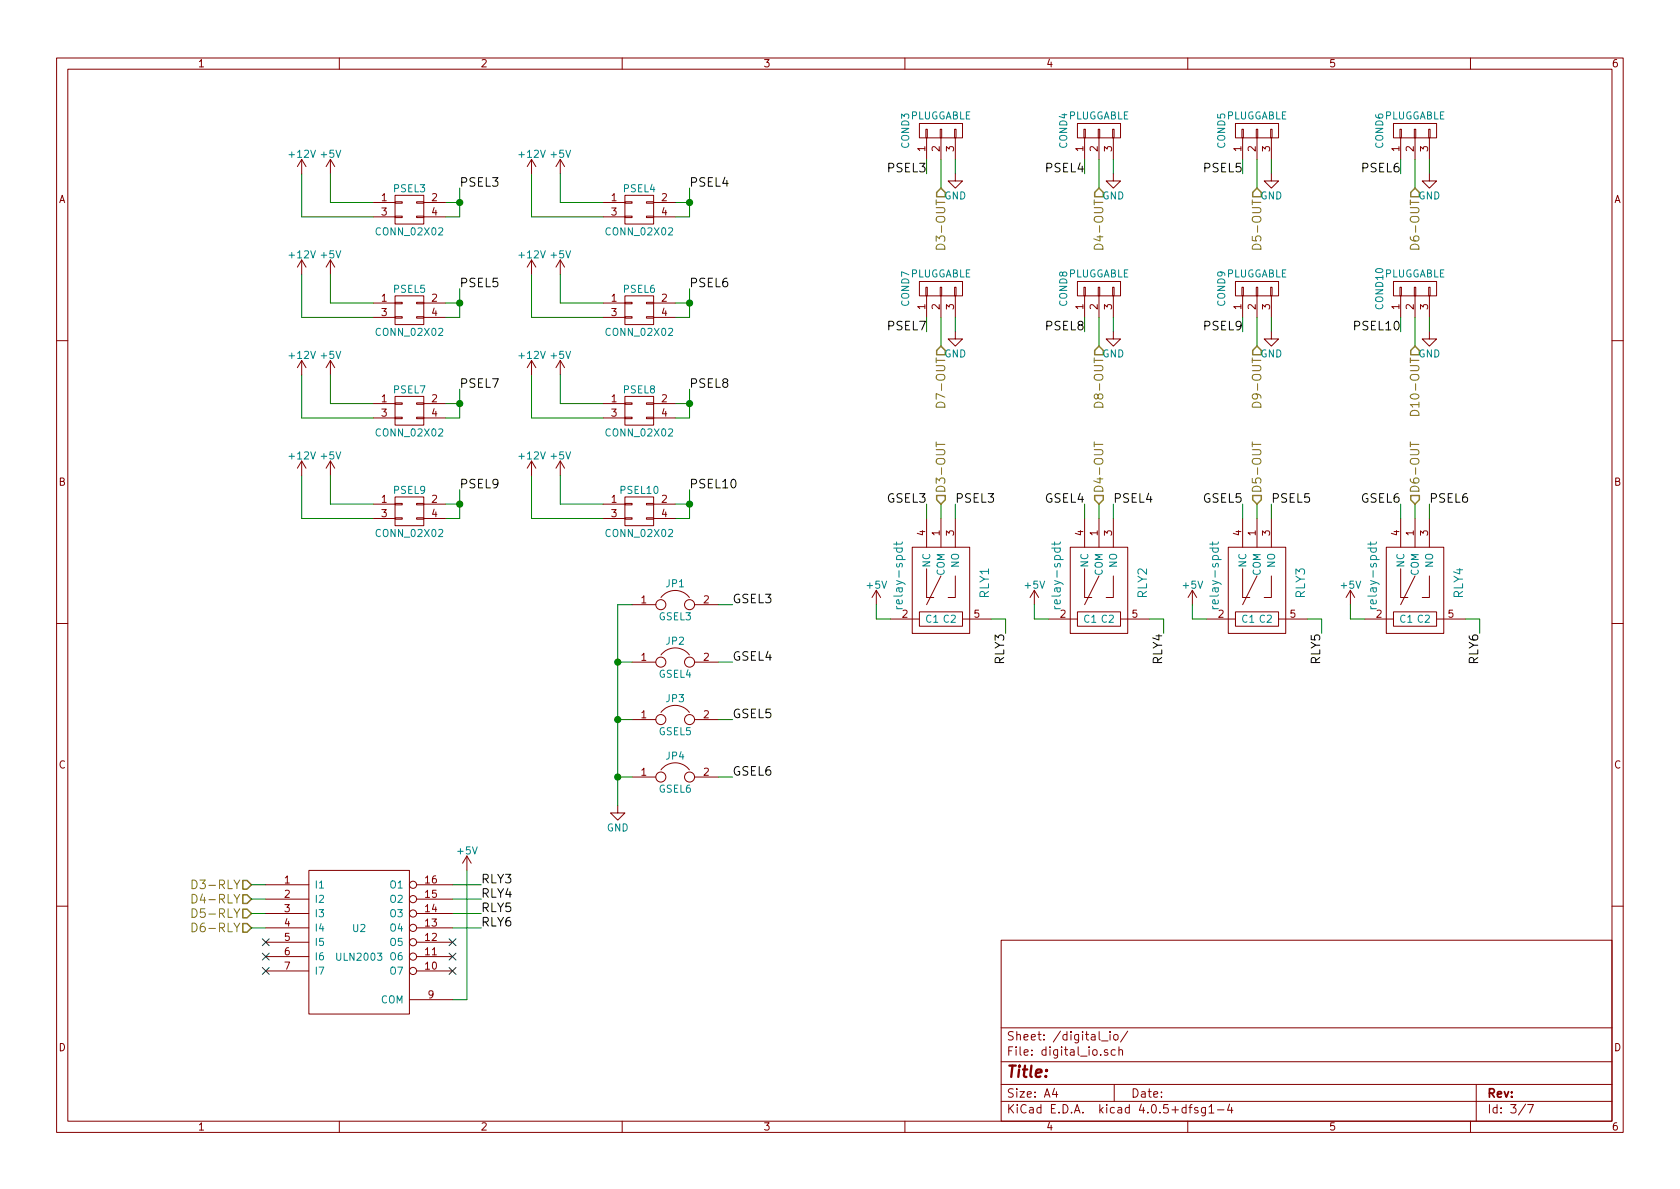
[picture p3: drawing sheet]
EESchema Schematic File Version 2
LIBS:arduino-mini-plug-breakout
EELAYER 25 0
EELAYER END
$Descr A4 11693 8268
encoding utf-8
Sheet 3 7
Title ""
Date ""
Rev ""
Comp ""
Comment1 ""
Comment2 ""
Comment3 ""
Comment4 ""
$EndDescr
$Comp
L CONN_01X03 COND3
U 1 1
P 6550 900
F 0 "COND3" H 6550 1150 50  0000 C CNN
F 1 "PLUGGABLE" V 6650 900 50  0000 C CNN
F 2 "terminal-blocks-3.81mm:Standard_3Way_OffsetHoles" H 6550 900 50  0001 C CNN
F 3 "" H 6550 900 50  0000 C CNN
	1    6550 900 
	0    -1   -1   0   
$EndComp
$Comp
L CONN_01X03 COND4
U 1 1
P 7650 900
F 0 "COND4" H 7650 1150 50  0000 C CNN
F 1 "PLUGGABLE" V 7750 900 50  0000 C CNN
F 2 "terminal-blocks-3.81mm:Standard_3Way_OffsetHoles" H 7650 900 50  0001 C CNN
F 3 "" H 7650 900 50  0000 C CNN
	1    7650 900 
	0    -1   -1   0   
$EndComp
$Comp
L CONN_01X03 COND5
U 1 1
P 8750 900
F 0 "COND5" H 8750 1150 50  0000 C CNN
F 1 "PLUGGABLE" V 8850 900 50  0000 C CNN
F 2 "terminal-blocks-3.81mm:Standard_3Way_OffsetHoles" H 8750 900 50  0001 C CNN
F 3 "" H 8750 900 50  0000 C CNN
	1    8750 900 
	0    -1   -1   0   
$EndComp
$Comp
L CONN_01X03 COND6
U 1 1
P 9850 900
F 0 "COND6" H 9850 1150 50  0000 C CNN
F 1 "PLUGGABLE" V 9950 900 50  0000 C CNN
F 2 "terminal-blocks-3.81mm:Standard_3Way_OffsetHoles" H 9850 900 50  0001 C CNN
F 3 "" H 9850 900 50  0000 C CNN
	1    9850 900 
	0    -1   -1   0   
$EndComp
$Comp
L CONN_01X03 COND7
U 1 1
P 6550 2000
F 0 "COND7" H 6550 2250 50  0000 C CNN
F 1 "PLUGGABLE" V 6650 2000 50  0000 C CNN
F 2 "terminal-blocks-3.81mm:Standard_3Way_OffsetHoles" H 6550 2000 50  0001 C CNN
F 3 "" H 6550 2000 50  0000 C CNN
	1    6550 2000
	0    -1   -1   0   
$EndComp
$Comp
L CONN_01X03 COND8
U 1 1
P 7650 2000
F 0 "COND8" H 7650 2250 50  0000 C CNN
F 1 "PLUGGABLE" V 7750 2000 50  0000 C CNN
F 2 "terminal-blocks-3.81mm:Standard_3Way_OffsetHoles" H 7650 2000 50  0001 C CNN
F 3 "" H 7650 2000 50  0000 C CNN
	1    7650 2000
	0    -1   -1   0   
$EndComp
$Comp
L CONN_01X03 COND9
U 1 1
P 8750 2000
F 0 "COND9" H 8750 2250 50  0000 C CNN
F 1 "PLUGGABLE" V 8850 2000 50  0000 C CNN
F 2 "terminal-blocks-3.81mm:Standard_3Way_OffsetHoles" H 8750 2000 50  0001 C CNN
F 3 "" H 8750 2000 50  0000 C CNN
	1    8750 2000
	0    -1   -1   0   
$EndComp
$Comp
L CONN_01X03 COND10
U 1 1
P 9850 2000
F 0 "COND10" H 9850 2250 50  0000 C CNN
F 1 "PLUGGABLE" V 9950 2000 50  0000 C CNN
F 2 "terminal-blocks-3.81mm:Standard_3Way_OffsetHoles" H 9850 2000 50  0001 C CNN
F 3 "" H 9850 2000 50  0000 C CNN
	1    9850 2000
	0    -1   -1   0   
$EndComp
Text HLabel 6550 1300 3    60   Input ~ 0
D3-OUT
Text HLabel 7650 1300 3    60   Input ~ 0
D4-OUT
Text HLabel 8750 1300 3    60   Input ~ 0
D5-OUT
Text HLabel 9850 1300 3    60   Input ~ 0
D6-OUT
Text HLabel 6550 2400 3    60   Input ~ 0
D7-OUT
Text HLabel 7650 2400 3    60   Input ~ 0
D8-OUT
Text HLabel 8750 2400 3    60   Input ~ 0
D9-OUT
Text HLabel 9850 2400 3    60   Input ~ 0
D10-OUT
$Comp
L relay-spdt RLY1
U 1 1
P 6550 4200
F 0 "RLY1" H 6700 3900 60  0000 C CNN
F 1 "relay-spdt" H 6750 4500 60  0000 C CNN
F 2 "Relays_THT:Relay_SPDT_SANYOU_SRD_Series_Form_C" H 6550 4200 60  0001 C CNN
F 3 "" H 6550 4200 60  0000 C CNN
	1    6550 4200
	0    -1   -1   0   
$EndComp
$Comp
L relay-spdt RLY2
U 1 1
P 7650 4200
F 0 "RLY2" H 7800 3900 60  0000 C CNN
F 1 "relay-spdt" H 7850 4500 60  0000 C CNN
F 2 "Relays_THT:Relay_SPDT_SANYOU_SRD_Series_Form_C" H 7650 4200 60  0001 C CNN
F 3 "" H 7650 4200 60  0000 C CNN
	1    7650 4200
	0    -1   -1   0   
$EndComp
$Comp
L relay-spdt RLY3
U 1 1
P 8750 4200
F 0 "RLY3" H 8900 3900 60  0000 C CNN
F 1 "relay-spdt" H 8950 4500 60  0000 C CNN
F 2 "Relays_THT:Relay_SPDT_SANYOU_SRD_Series_Form_C" H 8750 4200 60  0001 C CNN
F 3 "" H 8750 4200 60  0000 C CNN
	1    8750 4200
	0    -1   -1   0   
$EndComp
$Comp
L relay-spdt RLY4
U 1 1
P 9850 4200
F 0 "RLY4" H 10000 3900 60  0000 C CNN
F 1 "relay-spdt" H 10050 4500 60  0000 C CNN
F 2 "Relays_THT:Relay_SPDT_SANYOU_SRD_Series_Form_C" H 9850 4200 60  0001 C CNN
F 3 "" H 9850 4200 60  0000 C CNN
	1    9850 4200
	0    -1   -1   0   
$EndComp
$Comp
L +5V #PWR05
U 1 1
P 9400 4200
F 0 "#PWR05" H 9400 4050 50  0001 C CNN
F 1 "+5V" H 9400 4340 50  0000 C CNN
F 2 "" H 9400 4200 50  0000 C CNN
F 3 "" H 9400 4200 50  0000 C CNN
	1    9400 4200
	1    0    0    -1  
$EndComp
$Comp
L +5V #PWR06
U 1 1
P 8300 4200
F 0 "#PWR06" H 8300 4050 50  0001 C CNN
F 1 "+5V" H 8300 4340 50  0000 C CNN
F 2 "" H 8300 4200 50  0000 C CNN
F 3 "" H 8300 4200 50  0000 C CNN
	1    8300 4200
	1    0    0    -1  
$EndComp
$Comp
L +5V #PWR07
U 1 1
P 7200 4200
F 0 "#PWR07" H 7200 4050 50  0001 C CNN
F 1 "+5V" H 7200 4340 50  0000 C CNN
F 2 "" H 7200 4200 50  0000 C CNN
F 3 "" H 7200 4200 50  0000 C CNN
	1    7200 4200
	1    0    0    -1  
$EndComp
$Comp
L +5V #PWR08
U 1 1
P 6100 4200
F 0 "#PWR08" H 6100 4050 50  0001 C CNN
F 1 "+5V" H 6100 4340 50  0000 C CNN
F 2 "" H 6100 4200 50  0000 C CNN
F 3 "" H 6100 4200 50  0000 C CNN
	1    6100 4200
	1    0    0    -1  
$EndComp
Wire Wire Line
	6550 1300 6550 1100
Wire Wire Line
	7650 1300 7650 1100
Wire Wire Line
	8750 1300 8750 1100
Wire Wire Line
	9850 1300 9850 1100
Wire Wire Line
	6550 2400 6550 2200
Wire Wire Line
	7650 2400 7650 2200
Wire Wire Line
	8750 2400 8750 2200
Wire Wire Line
	9850 2200 9850 2400
Wire Wire Line
	6450 3500 6450 3600
Wire Wire Line
	6550 3500 6550 3600
Wire Wire Line
	6650 3500 6650 3600
Wire Wire Line
	7550 3500 7550 3600
Wire Wire Line
	7650 3600 7650 3500
Wire Wire Line
	7750 3500 7750 3600
Wire Wire Line
	8650 3500 8650 3600
Wire Wire Line
	8750 3600 8750 3500
Wire Wire Line
	8850 3500 8850 3600
Wire Wire Line
	9750 3600 9750 3500
Wire Wire Line
	9850 3500 9850 3600
Wire Wire Line
	9950 3600 9950 3500
Wire Wire Line
	6200 4300 6100 4300
Wire Wire Line
	6100 4300 6100 4200
Wire Wire Line
	7300 4300 7200 4300
Wire Wire Line
	7200 4300 7200 4200
Wire Wire Line
	8400 4300 8300 4300
Wire Wire Line
	8300 4300 8300 4200
Wire Wire Line
	9500 4300 9400 4300
Wire Wire Line
	9400 4300 9400 4200
Text HLabel 1750 6150 0    60   Input ~ 0
D3-RLY
Text HLabel 1750 6250 0    60   Input ~ 0
D4-RLY
Text HLabel 1750 6350 0    60   Input ~ 0
D5-RLY
Text HLabel 1750 6450 0    60   Input ~ 0
D6-RLY
$Comp
L +5V #PWR09
U 1 1
P 3250 6050
F 0 "#PWR09" H 3250 5900 50  0001 C CNN
F 1 "+5V" H 3250 6190 50  0000 C CNN
F 2 "" H 3250 6050 50  0000 C CNN
F 3 "" H 3250 6050 50  0000 C CNN
	1    3250 6050
	1    0    0    -1  
$EndComp
Wire Wire Line
	3250 6050 3250 6950
Wire Wire Line
	3250 6950 3150 6950
Wire Wire Line
	3150 6150 3350 6150
Wire Wire Line
	3150 6250 3350 6250
Wire Wire Line
	3150 6350 3350 6350
Wire Wire Line
	3150 6450 3350 6450
Wire Wire Line
	1850 6150 1750 6150
Wire Wire Line
	1850 6250 1750 6250
Wire Wire Line
	1850 6350 1750 6350
Wire Wire Line
	1850 6450 1750 6450
Wire Wire Line
	6900 4300 7000 4300
Wire Wire Line
	7000 4300 7000 4400
Wire Wire Line
	8000 4300 8100 4300
Wire Wire Line
	8100 4300 8100 4400
Wire Wire Line
	9100 4300 9200 4300
Wire Wire Line
	9200 4300 9200 4400
Wire Wire Line
	10200 4300 10300 4300
Wire Wire Line
	10300 4300 10300 4400
Text Label 3350 6150 0    60   ~ 0
RLY3
Text Label 3350 6250 0    60   ~ 0
RLY4
Text Label 3350 6350 0    60   ~ 0
RLY5
Text Label 3350 6450 0    60   ~ 0
RLY6
Text Label 7000 4400 3    60   ~ 0
RLY3
Text Label 8100 4400 3    60   ~ 0
RLY4
Text Label 9200 4400 3    60   ~ 0
RLY5
Text Label 10300 4400 3    60   ~ 0
RLY6
Text HLabel 6550 3500 1    60   Input ~ 0
D3-OUT
Text HLabel 7650 3500 1    60   Input ~ 0
D4-OUT
Text HLabel 8750 3500 1    60   Input ~ 0
D5-OUT
Text HLabel 9850 3500 1    60   Input ~ 0
D6-OUT
Text Label 6450 1200 2    60   ~ 0
PSEL3
Text Label 7550 1200 2    60   ~ 0
PSEL4
Text Label 8650 1200 2    60   ~ 0
PSEL5
Text Label 9750 1200 2    60   ~ 0
PSEL6
Text Label 6450 2300 2    60   ~ 0
PSEL7
Text Label 7550 2300 2    60   ~ 0
PSEL8
Text Label 9750 2300 2    60   ~ 0
PSEL10
Text Label 8650 2300 2    60   ~ 0
PSEL9
Text Label 6650 3500 0    60   ~ 0
PSEL3
Text Label 7750 3500 0    60   ~ 0
PSEL4
Text Label 8850 3500 0    60   ~ 0
PSEL5
Text Label 9950 3500 0    60   ~ 0
PSEL6
Wire Wire Line
	6650 1100 6650 1200
Wire Wire Line
	7750 1100 7750 1200
Wire Wire Line
	8850 1100 8850 1200
Wire Wire Line
	9950 1100 9950 1200
Wire Wire Line
	6650 2200 6650 2300
Wire Wire Line
	7750 2200 7750 2300
Wire Wire Line
	8850 2200 8850 2300
Wire Wire Line
	9950 2200 9950 2300
Text Label 6450 3500 2    60   ~ 0
GSEL3
Text Label 7550 3500 2    60   ~ 0
GSEL4
Text Label 8650 3500 2    60   ~ 0
GSEL5
Text Label 9750 3500 2    60   ~ 0
GSEL6
Wire Wire Line
	3200 1300 3200 1500
Wire Wire Line
	3200 1400 3100 1400
Wire Wire Line
	3200 1500 3100 1500
Connection ~ 3200 1400
$Comp
L +5V #PWR010
U 1 1
P 2300 1200
F 0 "#PWR010" H 2300 1050 50  0001 C CNN
F 1 "+5V" H 2300 1340 50  0000 C CNN
F 2 "" H 2300 1200 50  0000 C CNN
F 3 "" H 2300 1200 50  0000 C CNN
	1    2300 1200
	1    0    0    -1  
$EndComp
Wire Wire Line
	2300 1200 2300 1400
Wire Wire Line
	2300 1400 2600 1400
Wire Wire Line
	2100 1200 2100 1500
Wire Wire Line
	2100 1500 2600 1500
Text Label 3200 1300 0    60   ~ 0
PSEL3
Wire Wire Line
	3200 2000 3200 2200
Wire Wire Line
	3200 2100 3100 2100
Wire Wire Line
	3200 2200 3100 2200
Connection ~ 3200 2100
$Comp
L +5V #PWR011
U 1 1
P 2300 1900
F 0 "#PWR011" H 2300 1750 50  0001 C CNN
F 1 "+5V" H 2300 2040 50  0000 C CNN
F 2 "" H 2300 1900 50  0000 C CNN
F 3 "" H 2300 1900 50  0000 C CNN
	1    2300 1900
	1    0    0    -1  
$EndComp
Wire Wire Line
	2300 1900 2300 2100
Wire Wire Line
	2300 2100 2600 2100
Wire Wire Line
	2100 1900 2100 2200
Wire Wire Line
	2100 2200 2600 2200
Text Label 3200 2000 0    60   ~ 0
PSEL5
Wire Wire Line
	3200 2700 3200 2900
Wire Wire Line
	3200 2800 3100 2800
Wire Wire Line
	3200 2900 3100 2900
Connection ~ 3200 2800
$Comp
L +5V #PWR012
U 1 1
P 2300 2600
F 0 "#PWR012" H 2300 2450 50  0001 C CNN
F 1 "+5V" H 2300 2740 50  0000 C CNN
F 2 "" H 2300 2600 50  0000 C CNN
F 3 "" H 2300 2600 50  0000 C CNN
	1    2300 2600
	1    0    0    -1  
$EndComp
Wire Wire Line
	2300 2600 2300 2800
Wire Wire Line
	2300 2800 2600 2800
Wire Wire Line
	2100 2600 2100 2900
Wire Wire Line
	2100 2900 2600 2900
Text Label 3200 2700 0    60   ~ 0
PSEL7
Wire Wire Line
	3200 3400 3200 3600
Wire Wire Line
	3200 3500 3100 3500
Wire Wire Line
	3200 3600 3100 3600
Connection ~ 3200 3500
$Comp
L +5V #PWR013
U 1 1
P 2300 3300
F 0 "#PWR013" H 2300 3150 50  0001 C CNN
F 1 "+5V" H 2300 3440 50  0000 C CNN
F 2 "" H 2300 3300 50  0000 C CNN
F 3 "" H 2300 3300 50  0000 C CNN
	1    2300 3300
	1    0    0    -1  
$EndComp
Wire Wire Line
	2300 3300 2300 3500
Wire Wire Line
	2300 3500 2600 3500
Wire Wire Line
	2100 3300 2100 3600
Wire Wire Line
	2100 3600 2600 3600
Text Label 3200 3400 0    60   ~ 0
PSEL9
Wire Wire Line
	4800 1300 4800 1500
Wire Wire Line
	4800 1400 4700 1400
Wire Wire Line
	4800 1500 4700 1500
Connection ~ 4800 1400
$Comp
L +5V #PWR014
U 1 1
P 3900 1200
F 0 "#PWR014" H 3900 1050 50  0001 C CNN
F 1 "+5V" H 3900 1340 50  0000 C CNN
F 2 "" H 3900 1200 50  0000 C CNN
F 3 "" H 3900 1200 50  0000 C CNN
	1    3900 1200
	1    0    0    -1  
$EndComp
Wire Wire Line
	3900 1200 3900 1400
Wire Wire Line
	3900 1400 4200 1400
Wire Wire Line
	3700 1200 3700 1500
Wire Wire Line
	3700 1500 4200 1500
Text Label 4800 1300 0    60   ~ 0
PSEL4
Wire Wire Line
	4800 2000 4800 2200
Wire Wire Line
	4800 2100 4700 2100
Wire Wire Line
	4800 2200 4700 2200
Connection ~ 4800 2100
$Comp
L +5V #PWR015
U 1 1
P 3900 1900
F 0 "#PWR015" H 3900 1750 50  0001 C CNN
F 1 "+5V" H 3900 2040 50  0000 C CNN
F 2 "" H 3900 1900 50  0000 C CNN
F 3 "" H 3900 1900 50  0000 C CNN
	1    3900 1900
	1    0    0    -1  
$EndComp
Wire Wire Line
	3900 1900 3900 2100
Wire Wire Line
	3900 2100 4200 2100
Wire Wire Line
	3700 1900 3700 2200
Wire Wire Line
	3700 2200 4200 2200
Text Label 4800 2000 0    60   ~ 0
PSEL6
Wire Wire Line
	4800 2700 4800 2900
Wire Wire Line
	4800 2800 4700 2800
Wire Wire Line
	4800 2900 4700 2900
Connection ~ 4800 2800
$Comp
L +5V #PWR016
U 1 1
P 3900 2600
F 0 "#PWR016" H 3900 2450 50  0001 C CNN
F 1 "+5V" H 3900 2740 50  0000 C CNN
F 2 "" H 3900 2600 50  0000 C CNN
F 3 "" H 3900 2600 50  0000 C CNN
	1    3900 2600
	1    0    0    -1  
$EndComp
Wire Wire Line
	3900 2600 3900 2800
Wire Wire Line
	3900 2800 4200 2800
Wire Wire Line
	3700 2600 3700 2900
Wire Wire Line
	3700 2900 4200 2900
Text Label 4800 2700 0    60   ~ 0
PSEL8
Wire Wire Line
	4800 3400 4800 3600
Wire Wire Line
	4800 3500 4700 3500
Wire Wire Line
	4800 3600 4700 3600
Connection ~ 4800 3500
$Comp
L +5V #PWR017
U 1 1
P 3900 3300
F 0 "#PWR017" H 3900 3150 50  0001 C CNN
F 1 "+5V" H 3900 3440 50  0000 C CNN
F 2 "" H 3900 3300 50  0000 C CNN
F 3 "" H 3900 3300 50  0000 C CNN
	1    3900 3300
	1    0    0    -1  
$EndComp
Wire Wire Line
	3900 3300 3900 3500
Wire Wire Line
	3900 3500 4200 3500
Wire Wire Line
	3700 3300 3700 3600
Wire Wire Line
	3700 3600 4200 3600
Text Label 4800 3400 0    60   ~ 0
PSEL10
Wire Wire Line
	6450 1100 6450 1200
Wire Wire Line
	7550 1100 7550 1200
Wire Wire Line
	8650 1100 8650 1200
Wire Wire Line
	9750 1100 9750 1200
Wire Wire Line
	7550 2200 7550 2300
Wire Wire Line
	6450 2200 6450 2300
Wire Wire Line
	8650 2200 8650 2300
Wire Wire Line
	9750 2200 9750 2300
$Comp
L GND #PWR018
U 1 1
P 6650 1200
F 0 "#PWR018" H 6650 950 50  0001 C CNN
F 1 "GND" H 6650 1050 50  0000 C CNN
F 2 "" H 6650 1200 50  0000 C CNN
F 3 "" H 6650 1200 50  0000 C CNN
	1    6650 1200
	1    0    0    -1  
$EndComp
$Comp
L GND #PWR019
U 1 1
P 7750 1200
F 0 "#PWR019" H 7750 950 50  0001 C CNN
F 1 "GND" H 7750 1050 50  0000 C CNN
F 2 "" H 7750 1200 50  0000 C CNN
F 3 "" H 7750 1200 50  0000 C CNN
	1    7750 1200
	1    0    0    -1  
$EndComp
$Comp
L GND #PWR020
U 1 1
P 8850 1200
F 0 "#PWR020" H 8850 950 50  0001 C CNN
F 1 "GND" H 8850 1050 50  0000 C CNN
F 2 "" H 8850 1200 50  0000 C CNN
F 3 "" H 8850 1200 50  0000 C CNN
	1    8850 1200
	1    0    0    -1  
$EndComp
$Comp
L GND #PWR021
U 1 1
P 9950 1200
F 0 "#PWR021" H 9950 950 50  0001 C CNN
F 1 "GND" H 9950 1050 50  0000 C CNN
F 2 "" H 9950 1200 50  0000 C CNN
F 3 "" H 9950 1200 50  0000 C CNN
	1    9950 1200
	1    0    0    -1  
$EndComp
$Comp
L GND #PWR022
U 1 1
P 9950 2300
F 0 "#PWR022" H 9950 2050 50  0001 C CNN
F 1 "GND" H 9950 2150 50  0000 C CNN
F 2 "" H 9950 2300 50  0000 C CNN
F 3 "" H 9950 2300 50  0000 C CNN
	1    9950 2300
	1    0    0    -1  
$EndComp
$Comp
L GND #PWR023
U 1 1
P 8850 2300
F 0 "#PWR023" H 8850 2050 50  0001 C CNN
F 1 "GND" H 8850 2150 50  0000 C CNN
F 2 "" H 8850 2300 50  0000 C CNN
F 3 "" H 8850 2300 50  0000 C CNN
	1    8850 2300
	1    0    0    -1  
$EndComp
$Comp
L GND #PWR024
U 1 1
P 7750 2300
F 0 "#PWR024" H 7750 2050 50  0001 C CNN
F 1 "GND" H 7750 2150 50  0000 C CNN
F 2 "" H 7750 2300 50  0000 C CNN
F 3 "" H 7750 2300 50  0000 C CNN
	1    7750 2300
	1    0    0    -1  
$EndComp
$Comp
L GND #PWR025
U 1 1
P 6650 2300
F 0 "#PWR025" H 6650 2050 50  0001 C CNN
F 1 "GND" H 6650 2150 50  0000 C CNN
F 2 "" H 6650 2300 50  0000 C CNN
F 3 "" H 6650 2300 50  0000 C CNN
	1    6650 2300
	1    0    0    -1  
$EndComp
$Comp
L JUMPER JP3
U 1 1
P 4700 5000
F 0 "JP3" H 4700 5150 50  0000 C CNN
F 1 "GSEL5" H 4700 4920 50  0000 C CNN
F 2 "pin-headers-pcb-lock:Pin_Header_Straight_1x02" H 4700 5000 50  0001 C CNN
F 3 "" H 4700 5000 50  0000 C CNN
	1    4700 5000
	1    0    0    -1  
$EndComp
$Comp
L JUMPER JP4
U 1 1
P 4700 5400
F 0 "JP4" H 4700 5550 50  0000 C CNN
F 1 "GSEL6" H 4700 5320 50  0000 C CNN
F 2 "pin-headers-pcb-lock:Pin_Header_Straight_1x02" H 4700 5400 50  0001 C CNN
F 3 "" H 4700 5400 50  0000 C CNN
	1    4700 5400
	1    0    0    -1  
$EndComp
$Comp
L JUMPER JP1
U 1 1
P 4700 4200
F 0 "JP1" H 4700 4350 50  0000 C CNN
F 1 "GSEL3" H 4700 4120 50  0000 C CNN
F 2 "pin-headers-pcb-lock:Pin_Header_Straight_1x02" H 4700 4200 50  0001 C CNN
F 3 "" H 4700 4200 50  0000 C CNN
	1    4700 4200
	1    0    0    -1  
$EndComp
$Comp
L JUMPER JP2
U 1 1
P 4700 4600
F 0 "JP2" H 4700 4750 50  0000 C CNN
F 1 "GSEL4" H 4700 4520 50  0000 C CNN
F 2 "pin-headers-pcb-lock:Pin_Header_Straight_1x02" H 4700 4600 50  0001 C CNN
F 3 "" H 4700 4600 50  0000 C CNN
	1    4700 4600
	1    0    0    -1  
$EndComp
Wire Wire Line
	4400 4200 4300 4200
Wire Wire Line
	4300 5400 4400 5400
Connection ~ 4300 5400
Wire Wire Line
	4300 5000 4400 5000
Connection ~ 4300 5000
Wire Wire Line
	4400 4600 4300 4600
Connection ~ 4300 4600
$Comp
L GND #PWR026
U 1 1
P 4300 5600
F 0 "#PWR026" H 4300 5350 50  0001 C CNN
F 1 "GND" H 4300 5450 50  0000 C CNN
F 2 "" H 4300 5600 50  0000 C CNN
F 3 "" H 4300 5600 50  0000 C CNN
	1    4300 5600
	1    0    0    -1  
$EndComp
Wire Wire Line
	5000 4200 5100 4200
Wire Wire Line
	5000 4600 5100 4600
Wire Wire Line
	5000 5000 5100 5000
Wire Wire Line
	5000 5400 5100 5400
Text Label 5100 4200 0    60   ~ 0
GSEL3
Text Label 5100 4600 0    60   ~ 0
GSEL4
Text Label 5100 5000 0    60   ~ 0
GSEL5
Text Label 5100 5400 0    60   ~ 0
GSEL6
$Comp
L +12V #PWR027
U 1 1
P 2100 1200
F 0 "#PWR027" H 2100 1050 50  0001 C CNN
F 1 "+12V" H 2100 1340 50  0000 C CNN
F 2 "" H 2100 1200 50  0000 C CNN
F 3 "" H 2100 1200 50  0000 C CNN
	1    2100 1200
	1    0    0    -1  
$EndComp
$Comp
L +12V #PWR028
U 1 1
P 3700 1200
F 0 "#PWR028" H 3700 1050 50  0001 C CNN
F 1 "+12V" H 3700 1340 50  0000 C CNN
F 2 "" H 3700 1200 50  0000 C CNN
F 3 "" H 3700 1200 50  0000 C CNN
	1    3700 1200
	1    0    0    -1  
$EndComp
$Comp
L +12V #PWR029
U 1 1
P 3700 1900
F 0 "#PWR029" H 3700 1750 50  0001 C CNN
F 1 "+12V" H 3700 2040 50  0000 C CNN
F 2 "" H 3700 1900 50  0000 C CNN
F 3 "" H 3700 1900 50  0000 C CNN
	1    3700 1900
	1    0    0    -1  
$EndComp
$Comp
L +12V #PWR030
U 1 1
P 3700 2600
F 0 "#PWR030" H 3700 2450 50  0001 C CNN
F 1 "+12V" H 3700 2740 50  0000 C CNN
F 2 "" H 3700 2600 50  0000 C CNN
F 3 "" H 3700 2600 50  0000 C CNN
	1    3700 2600
	1    0    0    -1  
$EndComp
$Comp
L +12V #PWR031
U 1 1
P 2100 1900
F 0 "#PWR031" H 2100 1750 50  0001 C CNN
F 1 "+12V" H 2100 2040 50  0000 C CNN
F 2 "" H 2100 1900 50  0000 C CNN
F 3 "" H 2100 1900 50  0000 C CNN
	1    2100 1900
	1    0    0    -1  
$EndComp
$Comp
L +12V #PWR032
U 1 1
P 2100 2600
F 0 "#PWR032" H 2100 2450 50  0001 C CNN
F 1 "+12V" H 2100 2740 50  0000 C CNN
F 2 "" H 2100 2600 50  0000 C CNN
F 3 "" H 2100 2600 50  0000 C CNN
	1    2100 2600
	1    0    0    -1  
$EndComp
$Comp
L +12V #PWR033
U 1 1
P 2100 3300
F 0 "#PWR033" H 2100 3150 50  0001 C CNN
F 1 "+12V" H 2100 3440 50  0000 C CNN
F 2 "" H 2100 3300 50  0000 C CNN
F 3 "" H 2100 3300 50  0000 C CNN
	1    2100 3300
	1    0    0    -1  
$EndComp
$Comp
L +12V #PWR034
U 1 1
P 3700 3300
F 0 "#PWR034" H 3700 3150 50  0001 C CNN
F 1 "+12V" H 3700 3440 50  0000 C CNN
F 2 "" H 3700 3300 50  0000 C CNN
F 3 "" H 3700 3300 50  0000 C CNN
	1    3700 3300
	1    0    0    -1  
$EndComp
Wire Wire Line
	4300 4200 4300 5600
$Comp
L ULN2003 U2
U 1 1
P 2500 6550
F 0 "U2" H 2500 6650 50  0000 C CNN
F 1 "ULN2003" H 2500 6450 50  0000 C CNN
F 2 "Housings_SOIC:SOIC-16_3.9x9.9mm_Pitch1.27mm" H 2500 6550 50  0001 C CNN
F 3 "" H 2500 6550 50  0000 C CNN
	1    2500 6550
	1    0    0    -1  
$EndComp
NoConn ~ 1850 6550
NoConn ~ 1850 6650
NoConn ~ 1850 6750
NoConn ~ 3150 6550
NoConn ~ 3150 6650
NoConn ~ 3150 6750
$Comp
L CONN_02X02 PSEL3
U 1 1
P 2850 1450
F 0 "PSEL3" H 2850 1600 50  0000 C CNN
F 1 "CONN_02X02" H 2850 1300 50  0000 C CNN
F 2 "Pin_Headers:Pin_Header_Straight_2x02_Pitch2.54mm" H 2850 250 50  0001 C CNN
F 3 "" H 2850 250 50  0000 C CNN
	1    2850 1450
	1    0    0    -1  
$EndComp
$Comp
L CONN_02X02 PSEL5
U 1 1
P 2850 2150
F 0 "PSEL5" H 2850 2300 50  0000 C CNN
F 1 "CONN_02X02" H 2850 2000 50  0000 C CNN
F 2 "Pin_Headers:Pin_Header_Straight_2x02_Pitch2.54mm" H 2850 950 50  0001 C CNN
F 3 "" H 2850 950 50  0000 C CNN
	1    2850 2150
	1    0    0    -1  
$EndComp
$Comp
L CONN_02X02 PSEL7
U 1 1
P 2850 2850
F 0 "PSEL7" H 2850 3000 50  0000 C CNN
F 1 "CONN_02X02" H 2850 2700 50  0000 C CNN
F 2 "Pin_Headers:Pin_Header_Straight_2x02_Pitch2.54mm" H 2850 1650 50  0001 C CNN
F 3 "" H 2850 1650 50  0000 C CNN
	1    2850 2850
	1    0    0    -1  
$EndComp
$Comp
L CONN_02X02 PSEL9
U 1 1
P 2850 3550
F 0 "PSEL9" H 2850 3700 50  0000 C CNN
F 1 "CONN_02X02" H 2850 3400 50  0000 C CNN
F 2 "Pin_Headers:Pin_Header_Straight_2x02_Pitch2.54mm" H 2850 2350 50  0001 C CNN
F 3 "" H 2850 2350 50  0000 C CNN
	1    2850 3550
	1    0    0    -1  
$EndComp
$Comp
L CONN_02X02 PSEL4
U 1 1
P 4450 1450
F 0 "PSEL4" H 4450 1600 50  0000 C CNN
F 1 "CONN_02X02" H 4450 1300 50  0000 C CNN
F 2 "Pin_Headers:Pin_Header_Straight_2x02_Pitch2.54mm" H 4450 250 50  0001 C CNN
F 3 "" H 4450 250 50  0000 C CNN
	1    4450 1450
	1    0    0    -1  
$EndComp
$Comp
L CONN_02X02 PSEL6
U 1 1
P 4450 2150
F 0 "PSEL6" H 4450 2300 50  0000 C CNN
F 1 "CONN_02X02" H 4450 2000 50  0000 C CNN
F 2 "Pin_Headers:Pin_Header_Straight_2x02_Pitch2.54mm" H 4450 950 50  0001 C CNN
F 3 "" H 4450 950 50  0000 C CNN
	1    4450 2150
	1    0    0    -1  
$EndComp
$Comp
L CONN_02X02 PSEL8
U 1 1
P 4450 2850
F 0 "PSEL8" H 4450 3000 50  0000 C CNN
F 1 "CONN_02X02" H 4450 2700 50  0000 C CNN
F 2 "Pin_Headers:Pin_Header_Straight_2x02_Pitch2.54mm" H 4450 1650 50  0001 C CNN
F 3 "" H 4450 1650 50  0000 C CNN
	1    4450 2850
	1    0    0    -1  
$EndComp
$Comp
L CONN_02X02 PSEL10
U 1 1
P 4450 3550
F 0 "PSEL10" H 4450 3700 50  0000 C CNN
F 1 "CONN_02X02" H 4450 3400 50  0000 C CNN
F 2 "Pin_Headers:Pin_Header_Straight_2x02_Pitch2.54mm" H 4450 2350 50  0001 C CNN
F 3 "" H 4450 2350 50  0000 C CNN
	1    4450 3550
	1    0    0    -1  
$EndComp
$EndSCHEMATC
